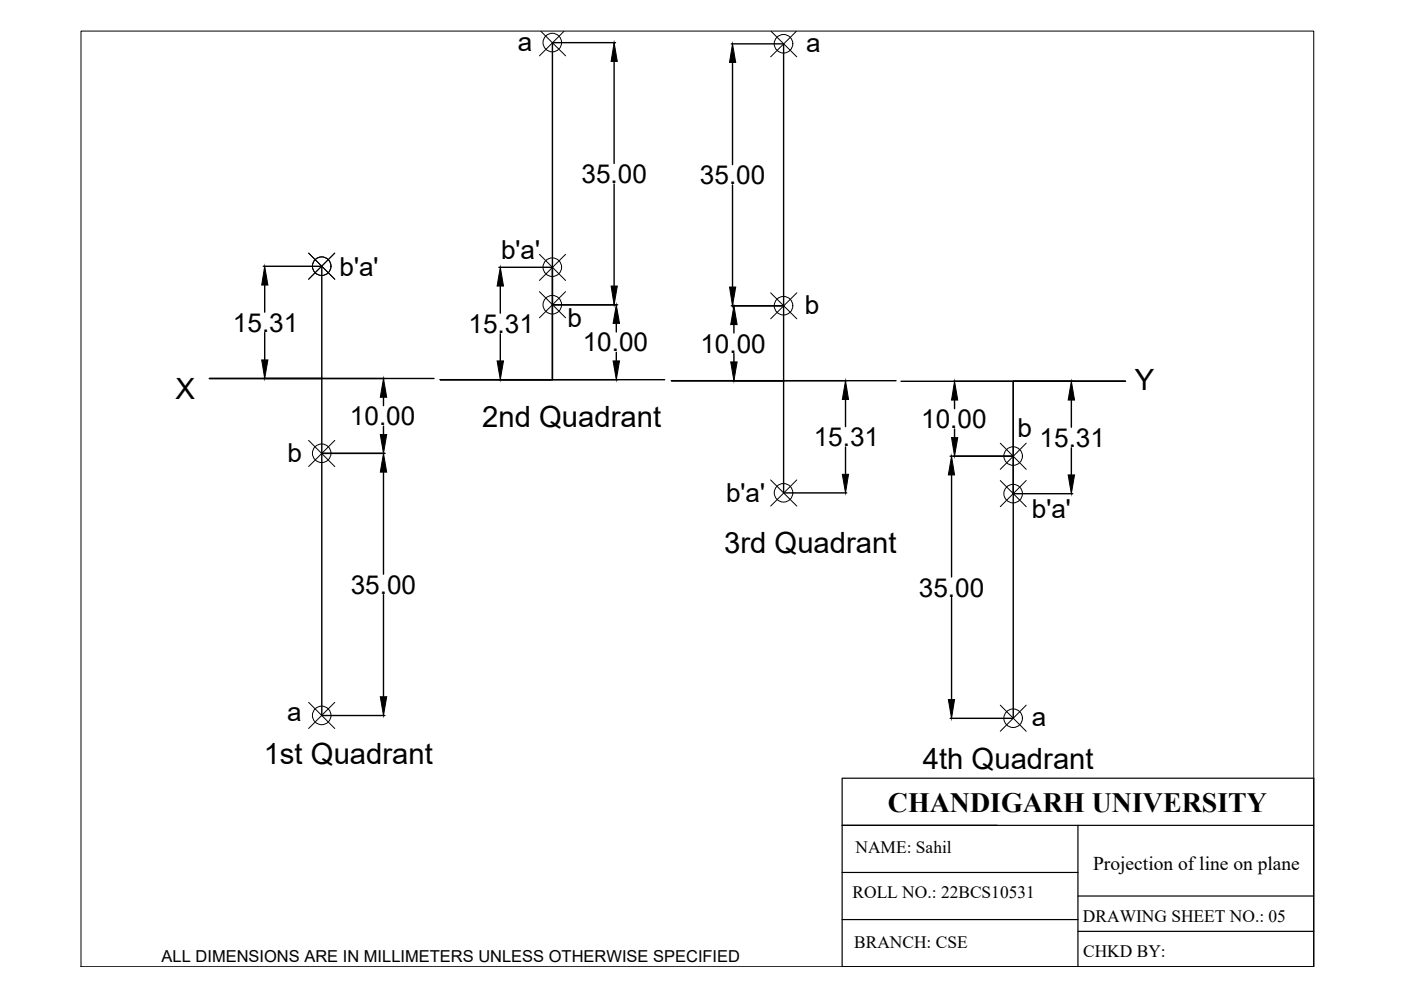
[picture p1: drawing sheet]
<svg xmlns="http://www.w3.org/2000/svg" width="297mm" height="210mm" viewBox="0 0 297 210" stroke-linecap="round" stroke-linejoin="round" font-family="sans-serif">
<!-- layer: thick continuous -->
<g fill="none" stroke="#000" stroke-width=".3">
<path d="M117.1 9v71.5M117.2 9h13.3M130.2 13v21.7M155.1 9.3h11M155.3 13.2v21.7M166.1 9.3v71.4M130.2 39v21.6M155.3 39.2v21.7M55.8 56.5h12.3M68.2 56.5v23.7h-23.8h47.6M105.8 56.7h11.2M56.1 60.4v5.8"/>
<path d="M56.1 70.5v5.8M106.1 60.6v5.8M106.1 70.8v5.7M117.1 64.6v15.9h-23.8h47.6M117.2 64.6h13.8M130.7 68.6v1.8M130.7 74.7v1.8M155.1 64.8h11M155.6 68.8v1.8M155.6 75v1.7M55.8 80.2h12.3M68.2 80.2v71.5"/>
<path d="M68.3 80.2h13.3M68.3 96.1h13.3M81.3 84.2v1.8M81.3 90.4v1.7M105.8 80.5h11.2M117.2 80.5h13.8M155.3 80.7h10.8M166.3 80.7h13.2M179.3 84.7v5.8M179.3 94.8v5.8M190 80.7h-47.6h23.7v23.8M191 80.8h47.6h-23.8v15.9"/>
<path d="M201.5 96.7h13.2M202.1 80.8h12.6M202.4 84.8v1.8M202.4 91v1.8M214.8 80.8v71.5M214.9 80.8h12.5M227.1 84.8v5.8M227.1 94.9v5.8M81.3 100.1v21.6M166.3 104.5h13.2M201.7 100.7v21.6M214.9 104.7h12.5"/>
<path d="M81.3 126.1v21.6M201.7 126.7v21.6M68.3 151.7h13.3M201.5 152.3h13.2"/>
</g>
<g fill="none" stroke="#000" stroke-width=".21">
<path d="M17.2 6.6h261.3v198.4h-261.3zM114.7 6.6l5.2 5.2M119.6 6.6l-5.2 5.2M163.5 6.6l5.4 5.5M168.9 6.6l-5.5 5.5M65.4 53.7l5.6 5.5M71 53.7l-5.6 5.5M114.4 53.9l5.5 5.6M119.9 53.9l-5.5 5.6M114.4 61.8l5.5 5.6M119.9 61.8l-5.5 5.6M163.4 62.1l5.5 5.5"/>
<path d="M168.9 62.1l-5.5 5.5M65.4 93.4l5.6 5.5M71 93.4l-5.6 5.5M212.1 94l5.5 5.5M217.6 94l-5.5 5.5M163.4 101.8l5.5 5.5M168.9 101.8l-5.5 5.5M212.1 101.9l5.5 5.5M217.6 101.9l-5.5 5.5M65.4 148.9l5.6 5.6M71 148.9l-5.6 5.6M212.1 149.5l5.5 5.6"/>
<path d="M217.6 149.5l-5.5 5.6"/>
<circle cx="117.1" cy="9" r="1.97"/>
<circle cx="166.1" cy="9.3" r="1.97"/>
<circle cx="68.2" cy="56.4" r="1.97"/>
<circle cx="117.1" cy="56.6" r="1.97"/>
<circle cx="117.1" cy="64.6" r="1.97"/>
<circle cx="166.1" cy="64.8" r="1.97"/>
<circle cx="68.2" cy="96.1" r="1.97"/>
<circle cx="214.8" cy="96.7" r="1.97"/>
<circle cx="166.1" cy="104.5" r="1.97"/>
<circle cx="214.8" cy="104.7" r="1.97"/>
<circle cx="68.2" cy="151.7" r="1.97"/>
<circle cx="214.8" cy="152.3" r="1.97"/>
</g>
<g fill="#000" stroke="#000" stroke-width=".21">
<path d="M130.2 9l.7 4h-1.3zM155.3 9.3l.7 3.9h-1.3zM56.1 56.5l.7 3.9h-1.3zM55.5 76.3h1.3l-.7 3.9zM106.1 56.7l.7 3.9h-1.4zM105.4 76.5h1.4l-.7 4zM129.6 60.6h1.3l-.7 4zM130.7 64.6l.6 4h-1.3zM130 76.5h1.3l-.6 4zM154.7 60.9h1.3l-.7 3.9zM154.9 76.7h1.4l-.7 4zM155.6 64.8l.7 4h-1.4z"/>
<path d="M81.3 80.2l.7 4h-1.4zM80.6 92.1h1.4l-.7 4zM179.3 80.7l.6 4h-1.3zM202.4 80.8l.7 4h-1.4zM201.7 92.8h1.4l-.7 3.9zM227.1 80.8l.7 4h-1.3zM81.3 96.1l.7 4h-1.4zM178.6 100.6h1.3l-.6 3.9zM201.7 96.7l.7 4h-1.3zM226.5 100.7h1.3l-.7 4zM80.6 147.7h1.4l-.7 4zM201.1 148.3h1.3l-.7 4z"/>
</g>
<!-- layer: 0 -->
<path d="M178.5 165h100v40h-100zM178.5 175h100M228.5 175v30M178.5 195h50M178.5 185h50M228.5 190h50M228.5 197.5h50" fill="none" stroke="#000" stroke-width=".25"/>
<g font-size="6.2">
<text x="240.6" y="82.7">Y</text>
<text x="37.2" y="84.6">X</text>
<text x="102.2" y="90.5">2nd Quadrant</text>
<text x="153.5" y="117.2">3rd Quadrant</text>
<text x="55.9" y="161.9">1st Quadrant</text>
<text x="195.7" y="163">4th Quadrant</text>
</g>
<text font-size="5.9" x="188.2" y="172.2">CHANDIGARH UNIVERSITY</text>
<g font-size="5.5">
<text x="109.8" y="10.7">a</text>
<text x="170.9" y="11.1">a</text>
<text x="123.3" y="38.8">35.00</text>
<text x="148.4" y="39">35.00</text>
<text x="72" y="58.5">b'a'</text>
<text x="106.2" y="54.9">b'a'</text>
<text x="49.4" y="70.3">15.31</text>
<text x="99.3" y="70.5">15.31</text>
<text x="120.3" y="69.3">b</text>
<text x="170.7" y="66.6">b</text>
<text x="123.6" y="74.5">10.00</text>
<text x="148.5" y="74.7">10.00</text>
<text x="74.2" y="90.2">10.00</text>
<text x="172.5" y="94.6">15.31</text>
<text x="195.3" y="90.7">10.00</text>
<text x="215.8" y="92.6">b</text>
<text x="220.4" y="94.7">15.31</text>
<text x="60.9" y="98">b</text>
<text x="154" y="106.4">b'a'</text>
<text x="218.8" y="109.9">b'a'</text>
<text x="74.4" y="125.8">35.00</text>
<text x="194.8" y="126.5">35.00</text>
<text x="60.9" y="152.9">a</text>
<text x="218.8" y="153.8">a</text>
</g>
<text font-size="4.1" x="231.8" y="184.4">Projection of line on plane</text>
<g font-size="3.7">
<text x="181.4" y="180.9">NAME: Sahil</text>
<text x="180.7" y="190.5">ROLL NO.: 22BCS10531</text>
<text x="229.6" y="195.4">DRAWING SHEET NO.: 05</text>
<text x="181.1" y="201.1">BRANCH: CSE</text>
<text x="229.6" y="202.8">CHKD BY:</text>
</g>
<text font-size="3.5" x="34.3" y="203.9">ALL DIMENSIONS ARE IN MILLIMETERS UNLESS OTHERWISE SPECIFIED</text>
</svg>
